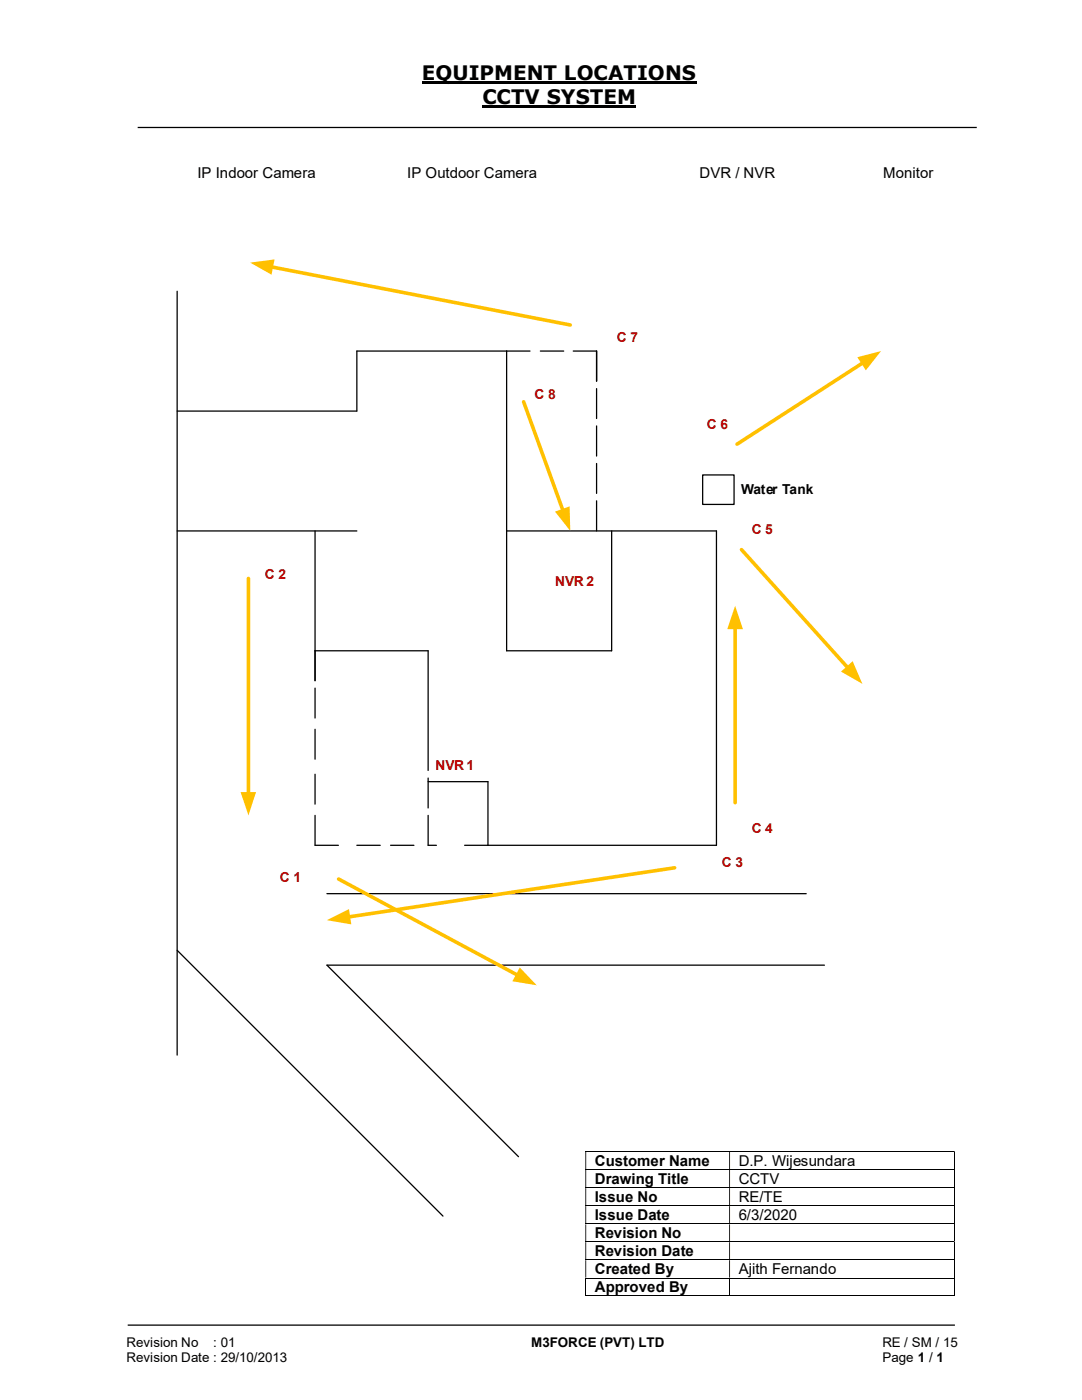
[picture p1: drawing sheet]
<svg xmlns="http://www.w3.org/2000/svg" width="216mm" height="279mm" viewBox="0 0 216 279" stroke-linecap="round" stroke-linejoin="round" font-family="sans-serif">
<path d="M84.2 16.5h54.8M96.3 21.3h30.7" fill="none" stroke="#000" stroke-width=".42"/>
<path d="M27.5 25.4h167.4M101.1 106v23.9M62.9 129.9v5.9M97.4 156v12.7h45.6M65.2 178.4h95.7M35.3 189.7l53.1 53M164.5 192.6h-99.3l38.3 38.2M25.5 264.5h165" fill="none" stroke="#000" stroke-width=".25"/>
<g fill="none" stroke="#000" stroke-width=".2">
<path d="M116.8 229.8h73.6M116.8 233.4h73.6M116.8 237h73.6M190.5 229.9v3.4M190.5 233.5v3.4M190.5 237.1v3.4M116.8 240.6h73.6M116.8 244.3h73.6M116.8 247.8h73.6M116.8 251.4h73.6M116.8 255.1h73.6M116.8 258.6h28.7"/>
<path d="M116.9 255.1v3.6M145.6 255.1v3.6M145.7 258.6h44.7M190.5 240.7v3.5M190.5 244.3v3.4M190.5 247.9v3.4M190.5 251.5v3.5M190.5 255.1v3.6"/>
</g>
<g fill="#000">
<path d="M190.4 229.7h.1v.2h-.1zM116.8 229.9h.2v3.4h-.2zM145.5 229.9h.2v3.4h-.2z" fill-rule="evenodd"/>
<path d="M190.4 233.3h.1v.2h-.1zM116.8 233.5h.2v3.4h-.2zM145.5 233.5h.2v3.4h-.2z" fill-rule="evenodd"/>
<path d="M190.4 236.9h.1v.2h-.1zM116.8 237.1h.2v3.4h-.2zM145.5 237.1h.2v3.4h-.2z" fill-rule="evenodd"/>
<path d="M190.4 240.5h.1v.2h-.1zM116.8 240.7h.2v3.5h-.2zM145.5 240.7h.2v3.5h-.2z" fill-rule="evenodd"/>
<path d="M190.4 244.2h.1v.1h-.1zM116.8 244.3h.2v3.4h-.2zM145.5 244.3h.2v3.4h-.2z" fill-rule="evenodd"/>
<path d="M190.4 247.7h.1v.2h-.1zM116.8 247.9h.2v3.4h-.2zM145.5 247.9h.2v3.4h-.2z" fill-rule="evenodd"/>
<path d="M190.4 251.3h.1v.2h-.1zM116.8 251.5h.2v3.5h-.2zM145.5 251.5h.2v3.5h-.2z" fill-rule="evenodd"/>
</g>
<path d="M190.4 255h.1v.1h-.1zM190.4 258.6h.1v.1h-.1z" fill="#000"/>
<path d="M140.2 94.8h6.3v5.9h-6.3z" fill="#fff"/>
<g fill="none" stroke="#000" stroke-width=".25">
<path d="M35.3 58.1v152.5M101.1 70.1v35.9h41.9v62.7M105.7 70.1h-34.5v11.9h-35.9M107.8 70.1h4.7M114.4 70.1h4.6v6M119 77.6v5.9M119 85v6M119 92.5v6M119 99.9v6.1M140.2 94.8h6.3v5.9h-6.3zM35.3 106h35.9M62.9 106v23.9h22.5v23.9"/>
<path d="M62.9 137.3v6M101.1 129.9h20.9M62.9 145.5v6M62.9 154.5v6M85.4 155.3v5.9M85.4 156h12M62.9 162.7v6h4.6M71.2 168.7h4.7M77.9 168.7h4.7M85.4 162.7v6h1.7M92.7 168.7h4.7"/>
</g>
<path d="M49.6 115.4v43.1" fill="none" stroke="#ffc000" stroke-width=".72"/>
<path d="M48 158.1h3.1l-1.5 4.6z" fill="#ffc000"/>
<path d="M67.6 175.4l35.7 19.2" fill="none" stroke="#ffc000" stroke-width=".72"/>
<path d="M103.7 193.1l3.4 3.5-4.9-.8z" fill="#ffc000"/>
<path d="M134.6 173.2l-65.1 9.8" fill="none" stroke="#ffc000" stroke-width=".72"/>
<path d="M65.2 183.6l4.4-2.2 .5 3.1z" fill="#ffc000"/>
<path d="M146.7 125.2v35" fill="none" stroke="#ffc000" stroke-width=".72"/>
<path d="M146.7 120.9l1.6 4.7h-3.2z" fill="#ffc000"/>
<path d="M148 109.7l21.2 23.6" fill="none" stroke="#ffc000" stroke-width=".72"/>
<path d="M167.8 134l2.3-2 2 4.5z" fill="#ffc000"/>
<path d="M172.2 72.4l-25.1 16.2" fill="none" stroke="#ffc000" stroke-width=".72"/>
<path d="M171.1 71.3l4.7-1.2-3 3.8z" fill="#ffc000"/>
<path d="M104.5 80.2l7.9 21.7" fill="none" stroke="#ffc000" stroke-width=".72"/>
<path d="M110.7 102.1l3-1.1 .1 5z" fill="#ffc000"/>
<path d="M54.1 53.3l59.7 11.6" fill="none" stroke="#ffc000" stroke-width=".72"/>
<path d="M49.9 52.4l4.9-.6-.6 3z" fill="#ffc000"/>
<path d="M122 106v23.9" fill="none" stroke="#000" stroke-width=".25"/>
<g font-size="4">
<text x="84.2" y="16">EQUIPMENT LOCATIONS</text>
<text x="96.3" y="20.8">CCTV SYSTEM</text>
</g>
<g font-size="3">
<text x="39.4" y="35.5">IP Indoor Camera</text>
<text x="81.3" y="35.5">IP Outdoor Camera</text>
<text x="139.6" y="35.5">DVR / NVR</text>
<text x="176.2" y="35.5">Monitor</text>
<text x="118.7" y="232.7">Customer Name</text>
<text x="147.4" y="232.7">D.P. Wijesundara</text>
<text x="118.7" y="236.3">Drawing Title</text>
<text x="118.7" y="239.9">Issue No</text>
<text x="147.4" y="236.3">CCTV</text>
<text x="147.4" y="239.9">RE/TE</text>
<text x="118.7" y="243.5">Issue Date</text>
<text x="147.4" y="243.5">6/3/2020</text>
<text x="118.7" y="247.1">Revision No</text>
<text x="118.7" y="250.7">Revision Date</text>
<text x="118.7" y="254.3">Created By</text>
<text x="118.7" y="257.9">Approved By</text>
<text x="147.4" y="254.3">Ajith Fernando</text>
</g>
<g font-size="2.7" fill="#c00000">
<text x="123.1" y="68.3">C 7</text>
<text x="106.6" y="79.6">C 8</text>
<text x="141" y="85.6">C 6</text>
<text x="150" y="106.5">C 5</text>
<text x="52.9" y="115.5">C 2</text>
<text x="110.8" y="117">NVR 2</text>
<text x="86.9" y="153.6">NVR 1</text>
<text x="150" y="166.3">C 4</text>
<text x="144" y="173">C 3</text>
<text x="55.8" y="175.9">C 1</text>
</g>
<g font-size="2.7">
<text x="147.9" y="98.6">Water Tank</text>
<text x="25.2" y="268.8">Revision No</text>
<text x="42.6" y="268.8">: 01</text>
<text x="106" y="268.8">M3FORCE (PVT) LTD</text>
<text x="176.1" y="268.8">RE / SM / 15</text>
<text x="25.2" y="271.8">Revision Date : 29/10/2013</text>
<text x="176.1" y="271.8">Page 1 / 1</text>
</g>
</svg>
